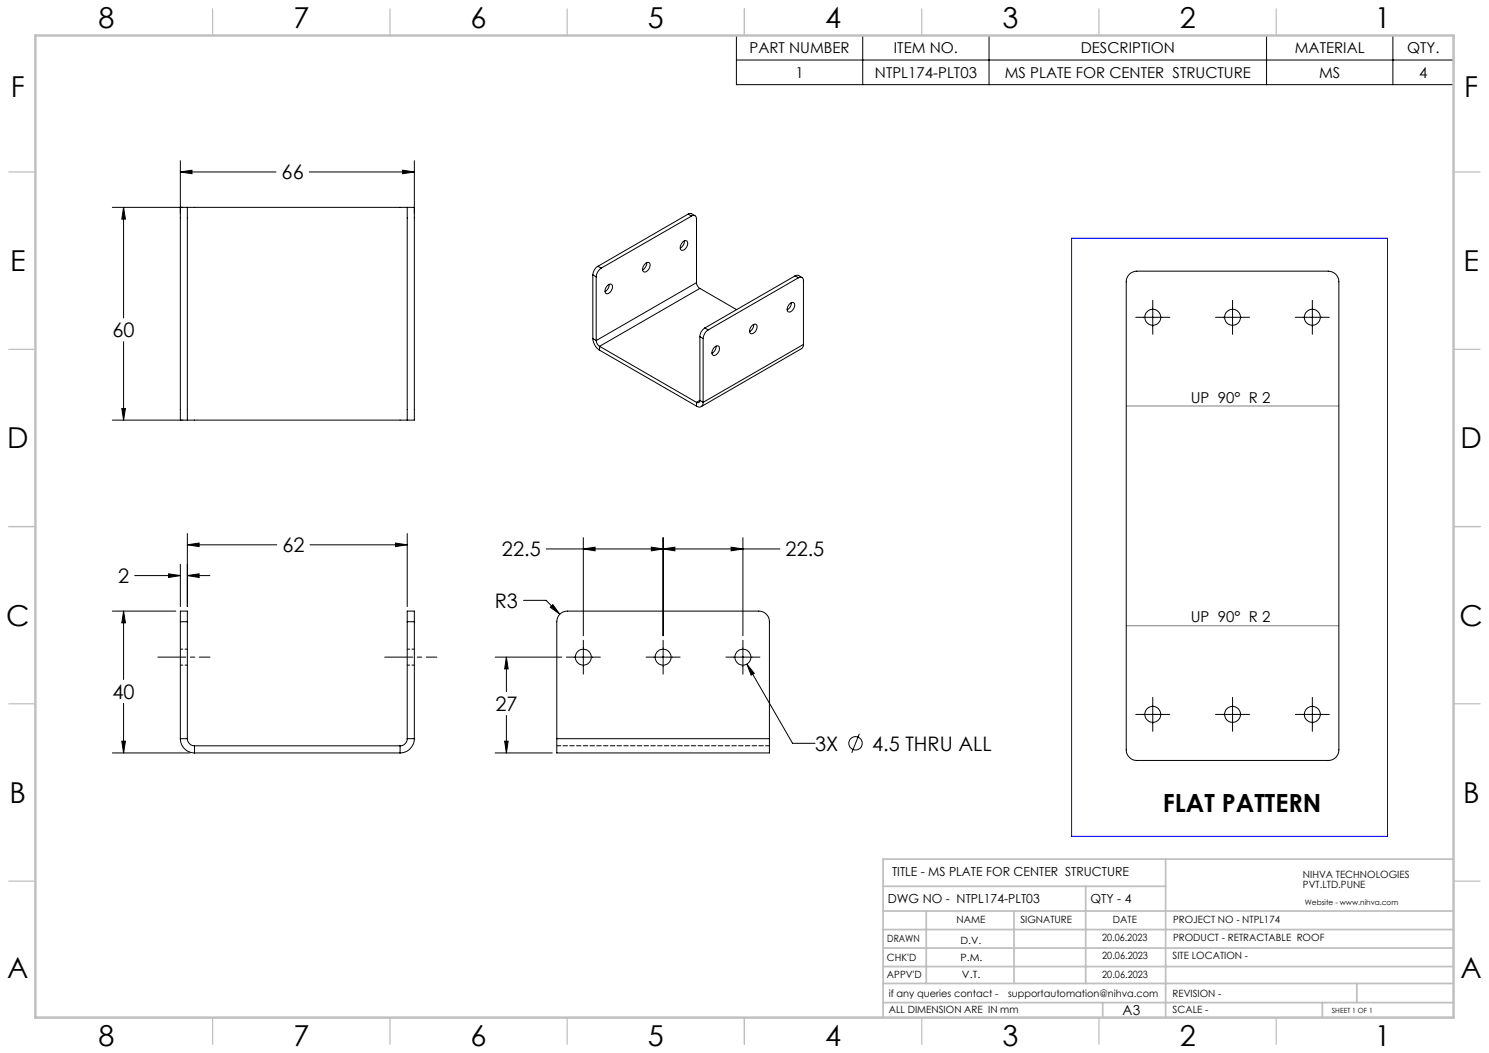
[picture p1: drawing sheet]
<svg xmlns="http://www.w3.org/2000/svg" width="420mm" height="297mm" viewBox="0 0 420 297" stroke-linecap="round" stroke-linejoin="round" font-family="sans-serif">
<g fill="none" stroke="#000" stroke-width=".28">
<path d="M207.7 10h202.3v13.9h-202.3zM207.7 16.9h202.3M243.3 10v13.9M279 10v13.9M357.3 10v13.9M392.9 10v13.9M31.7 58.5h21.1M34.9 58.5l.5 3.3h-1zM34.9 58.5v31.2M50.9 48.5l3.3-.5v1zM50.9 58.5v60M50.9 45.3v14.9"/>
<path d="M50.9 48.5h27M52.8 58.5v60M52.8 58.5h62.1M87.2 48.5h29.7M113.6 48l3.3 .5-3.3 .5zM114.9 58.5h2v60h-2M114.9 58.5v60M116.9 45.3v14.9M167.2 77.5l1 .6M167.2 77.5v18M168.2 78.1v18M168.7 75.1a3.1 3.1 0 0 0-1.5 2.4"/>
<path d="M168.7 75.1l.9 .5M169.6 75.6l-.2 .2a3.3 3.3 0 0 0-1.2 2.3M181.8 74.6a.87 .87 0 0 1 1.3-.5 .87 .87 0 0 1 .1 1.4l-.1 .2a1.22 1.22 0 0 1-1.7 .8 1.69 1.69 0 0 1 .4-1.9zM182.4 74.1v.3a2.11 2.11 0 0 1-1.1 1.7M192.5 68.3a.8 .8 0 0 1 1.2-.4 .8 .8 0 0 1 .2 1.2v.2a1.24 1.24 0 0 1-1.9 1.1 1.82 1.82 0 0 1 .5-2.1zM193 68v.1a2.39 2.39 0 0 1-1.1 1.9M194.1 60.4l.8-.2 1.1 .7M194.1 60.4l1 .6M194.1 60.4l-25.4 14.7M195.1 61a.86 .86 0 0 1 .9-.1 .86 .86 0 0 1 .5 .9v17.9M195.1 61l-25.5 14.6M196.5 79.7a2.11 2.11 0 0 0 .9 1.6"/>
<path d="M196.5 79.7l-28.3 16.4M224.3 77.8l.8-.2 1.1 .7M224.3 77.8l.9 .5M224.3 77.8l-25.5 14.7M225.2 78.3a.88 .88 0 0 1 1 0 .88 .88 0 0 1 .4 .9v18M225.2 78.3l-25.5 14.8M318.6 77.4a3.1 3.1 0 0 1 2.1-.9h53.9a2.95 2.95 0 0 1 3 3v132a2.95 2.95 0 0 1-3 3h-53.9a3 3 0 0 1-3-3v-132a2.87 2.87 0 0 1 .9-2.1zM34.9 96.4v22.1M167.2 95.5l.2 .9a4 4 0 0 0 1.7 2.4M167.2 95.5l1 .6M168.2 96.1a2.11 2.11 0 0 0 .9 1.6M169.1 97.7l27.4 15.8"/>
<path d="M169.1 98.8l27.4 15.7M169.1 97.7v1.1M171.3 80.5a.8 .8 0 0 1 1.2-.3 .8 .8 0 0 1 .2 1.1l-.1 .3a1.24 1.24 0 0 1-1.8 1 1.95 1.95 0 0 1 .5-2.1zM171.8 80.2v.1a2.39 2.39 0 0 1-1.1 1.9M197.4 95l.9 .5M197.4 95v17.9M197.4 81.3l10.4 6M197.4 81.3l-28.3 16.4M198.3 95.5v18M198.8 92.5a2.97 2.97 0 0 0-1.4 2.5M198.8 92.5l.9 .6M199.7 93.1a3.2 3.2 0 0 0-1.4 2.4"/>
<path d="M201.5 98a.79 .79 0 0 1 1.1-.4 .79 .79 0 0 1 .3 1.1 1.51 1.51 0 0 1-1.8 1.5 1.64 1.64 0 0 1 .4-2.2zM202 97.6l-.2 1.1-1 1M211.9 92a.84 .84 0 0 1 .8-.6 .84 .84 0 0 1 .8 .6v.4a1.67 1.67 0 0 1-1.8 1.6 1.68 1.68 0 0 1 .2-2zM212.6 91.5v.1a2.31 2.31 0 0 1-1.2 1.9M222.6 85.9a.87 .87 0 0 1 1.2-.5 .87 .87 0 0 1 .2 1.3l-.1 .3a1.22 1.22 0 0 1-1.7 .8 1.69 1.69 0 0 1 .4-1.9zM223.2 85.4v.3a2.24 2.24 0 0 1-1.2 1.7M226.6 97.2l-.4 1-28.4 16.5M226.6 97.2l-28.3 16.3M320.4 89.5h9.6M325.2 84.7v9.6M342.9 89.5h9.6M347.7 84.7v9.6"/>
<path d="M365.4 89.5h9.6M370.2 84.7v9.6M31.7 118.5h21.1M34.4 115.2h1l-.5 3.3zM52.8 118.5h62.1M196.5 113.5v1M197.4 112.9a.6 .6 0 0 1-.3 .6 .6 .6 0 0 1-.6 0M197.4 112.9l.9 .6M197.4 112.9l-.9 .6M198.3 113.5a1.13 1.13 0 0 1-.5 1.2 1.13 1.13 0 0 1-1.3-.2M50.9 159.2v11.9M52.8 153.7l3.4-.5v1z"/>
<path d="M52.8 150.5v20.6M52.8 153.7h25.3M87.5 153.7h27.4M111.5 153.2l3.4 .5-3.4 .5zM114.9 150.5v20.6M154.1 154.8h65.9M164.5 154.8l3.4-.5v1.1zM164.5 151.7v27.6M183.7 154.3l3.3 .5-3.3 .6zM187 154.8l3.4-.5v1.1zM187 151.7v27.6M206.2 154.3l3.3 .5-3.3 .6z"/>
<path d="M209.5 151.7v27.6M31.7 172.4h17.9M34.9 172.4l.5 3.3h-1zM34.9 172.4v19.3M38 162.3h12.9M47.6 161.9l3.3 .4-3.3 .6zM50.9 175.4v-3h1.9v3M50.9 175.4v32.9M50.9 175.4h1.9M52.8 175.4v32.9M52.8 162.3l3.4-.4v1zM52.8 162.3h6.4"/>
<path d="M114.9 175.4v-3h2v3M114.9 175.4v32.9M114.9 175.4h2M116.9 175.4v32.9M147.7 169.3h6.3l3.9 3.9M155.9 170.5l2 2.7-2.7-1.9zM34.9 198.4v14M139.7 185.3h18.8M142.8 185.3l.5 3.4h-1zM142.8 185.3v9.8M159.7 185.3h9.6M164.5 180.6v9.5"/>
<path d="M182.2 185.3h9.6M187 180.6v9.5M204.8 185.3h9.5M209.6 180.6v9.5M210.7 187.3l2.1 2.6-.9 .5zM210.7 187.3l12.9 22.4h6.3M325.2 196.7v9.6M347.7 196.7v9.6M370.2 196.7v9.6M31.7 212.4h21.9M34.4 209.1h1l-.5 3.3zM50.9 208.3a4 4 0 0 0 4 4.1"/>
<path d="M50.9 208.3h1.9M52.8 208.3a2.05 2.05 0 0 0 2.1 2.1M54.9 212.4h58M54.9 210.4v2M54.9 210.4h58M112.9 210.4v2M114.9 208.3a2.05 2.05 0 0 1-2 2.1M114.9 208.3h2M116.9 208.3a4 4 0 0 1-4 4.1M139.7 212.4h16.1M142.3 209.1h1l-.5 3.3zM142.8 201.8v10.6"/>
<path d="M157.1 208.3v-32.9a2.95 2.95 0 0 1 3-3h53.9a3 3 0 0 1 3 3v32.9M157.1 208.3v4.1h59.9v-4.1M157.1 208.3h59.9M242.4 207l-2.2 5.3M320.4 201.5h9.6M342.9 201.5h9.6M365.4 201.5h9.6"/>
<circle cx="325.1" cy="89.5" r="2.26"/>
<circle cx="347.7" cy="89.5" r="2.26"/>
<circle cx="370.2" cy="89.5" r="2.26"/>
<circle cx="164.5" cy="185.4" r="2.26"/>
<circle cx="187" cy="185.4" r="2.26"/>
<circle cx="209.6" cy="185.4" r="2.26"/>
<circle cx="241.3" cy="209.7" r="1.88"/>
<circle cx="325.2" cy="201.5" r="2.24"/>
<circle cx="347.7" cy="201.5" r="2.24"/>
<circle cx="370.2" cy="201.5" r="2.24"/>
</g>
<path d="M44.5 185.3h14.7M108.5 185.3h14.7" fill="none" stroke="#000" stroke-width=".28" stroke-dasharray="15.2 1.3 1.3 1.3" stroke-dashoffset="7.4"/>
<path d="M317.7 114.5h59.9M317.7 176.5h59.9" fill="none" stroke="#808080" stroke-width=".28"/>
<g fill="none" stroke="#c0c0c0" stroke-width=".35">
<path d="M60 2.5v7.5M110 2.5v7.5M160 2.5v7.5M210 2.5v7.5M260 2.5v7.5M310 2.5v7.5M360 2.5v7.5M2.5 48.5h7.5M410 48.5h7.5M2.5 98.5h7.5M410 98.5h7.5M2.5 148.5h7.5"/>
<path d="M410 148.5h7.5M2.5 198.5h7.5M410 198.5h7.5M2.5 248.5h7.5M410 248.5h7.5M60 287v7.5M110 287v7.5M160 287v7.5M210 287v7.5M260 287v7.5M310 287v7.5M360 287v7.5"/>
</g>
<g fill="none" stroke="#c0c0c0" stroke-width=".5">
<path d="M249.1 257h160.9M249.1 250h79.7M261.3 257v20.4M286 257v20.4M306.2 250v27.4M328.8 242.3v44.7M410 242.3h-160.9v44.7M249.1 272.6h160.9M249.1 267.4h160.9M249.1 262.2h160.9M249.1 277.4h160.9M382.7 277.4v5.4"/>
<path d="M249.1 282.8h160.9M311 282.8v4.2M373 282.8v4.2"/>
</g>
<path d="M10 10h400v277h-400z" fill="none" stroke="#c0c0c0" stroke-width=".7"/>
<path d="M302.3 67.2h89.1v168.7h-89.1z" fill="none" stroke="#00f" stroke-width=".28"/>
<path d="M47.6 161.9l3.3 .4-3.3 .6zM52.8 162.3l3.4-.4v1zM34.9 172.4l.5 3.3h-1zM34.4 209.1h1l-.5 3.3zM52.8 153.7l3.4-.5v1zM111.5 153.2l3.4 .5-3.4 .5zM155.9 170.5l-.7 .8 2.7 1.9zM164.5 154.8l3.4-.5v1.1zM183.7 154.3l3.3 .5-3.3 .6zM187 154.8l3.4-.5v1.1zM206.2 154.3l3.3 .5-3.3 .6zM142.8 185.3l.5 3.4h-1zM142.3 209.1h1l-.5 3.3zM210.7 187.3l1.2 3.1 .9-.5zM34.9 58.5l.5 3.3h-1zM34.4 115.2h1l-.5 3.3zM50.9 48.5l3.3-.5v1zM113.6 48l3.3 .5-3.3 .5z" fill="#000"/>
<path d="M50.9 187.6h2M52.9 183.1h-2M114.9 187.6h2M116.9 183.1h-2" fill="none" stroke="#000" stroke-width=".28" stroke-dasharray="1.3 .6" stroke-dashoffset=".6"/>
<path d="M217.1 210.3h-60" fill="none" stroke="#000" stroke-width=".28" stroke-dasharray="1.3 .6" stroke-dashoffset=".2"/>
<g font-size="8.1">
<text x="27.8" y="8">8</text>
<text x="82.8" y="8">7</text>
<text x="132.8" y="8">6</text>
<text x="182.8" y="8">5</text>
<text x="232.8" y="8">4</text>
<text x="282.8" y="8">3</text>
<text x="332.8" y="8">2</text>
<text x="387.8" y="8">1</text>
<text x="3" y="27.2">F</text>
<text x="413" y="27.2">F</text>
<text x="2.8" y="76.5">E</text>
<text x="412.8" y="76.5">E</text>
<text x="2" y="126.5">D</text>
<text x="412" y="126.5">D</text>
<text x="1.7" y="176.5">C</text>
<text x="411.7" y="176.5">C</text>
<text x="2.7" y="226.5">B</text>
<text x="412.7" y="226.5">B</text>
<text x="2" y="275.7">A</text>
<text x="412" y="275.7">A</text>
<text x="27.8" y="295">8</text>
<text x="82.8" y="295">7</text>
<text x="132.8" y="295">6</text>
<text x="182.8" y="295">5</text>
<text x="232.8" y="295">4</text>
<text x="282.8" y="295">3</text>
<text x="332.8" y="295">2</text>
<text x="387.8" y="295">1</text>
</g>
<text font-size="7.1" x="328" y="228.9">FLAT PATTERN</text>
<g font-size="5.6">
<text x="79.4" y="50.6">66</text>
<text x="31.8" y="95.1">60</text>
<text x="79.6" y="155.8">62</text>
<text x="141.6" y="157">22.5</text>
<text x="221.6" y="157">22.5</text>
<text x="33.3" y="164.5">2</text>
<text x="139.6" y="171.5">R3</text>
<text x="31.8" y="197.1">40</text>
<text x="139.7" y="200.5">27</text>
<text x="229.9" y="211.8">3X</text>
<text x="246" y="211.8">4.5 THRU ALL</text>
</g>
<g font-size="4.2">
<text x="211.4" y="15">PART NUMBER</text>
<text x="252.1" y="15">ITEM NO.</text>
<text x="304.9" y="15">DESCRIPTION</text>
<text x="365.2" y="15">MATERIAL</text>
<text x="396.9" y="15">QTY.</text>
<text x="224.4" y="21.9">1</text>
<text x="246.8" y="21.9">NTPL174-PLT03</text>
<text x="283.4" y="21.9">MS PLATE FOR CENTER STRUCTURE</text>
<text x="372.1" y="21.9">MS</text>
<text x="400.3" y="21.9">4</text>
<text x="335.9" y="113.6">UP 90° R 2</text>
<text x="335.9" y="175.5">UP 90° R 2</text>
</g>
<text font-size="3.9" x="316.7" y="286.4">A3</text>
<g font-size="3.5">
<text x="251.6" y="247.2">TITLE - MS PLATE FOR CENTER STRUCTURE</text>
<text x="250.4" y="254.8">DWG NO - NTPL174-PLT03</text>
<text x="307.6" y="254.8">QTY - 4</text>
</g>
<g font-size="2.8">
<text x="367.5" y="247.7">NIHVA TECHNOLOGIES</text>
<text x="367.5" y="250.5">PVT.LTD.PUNE</text>
<text x="269.8" y="260.4">NAME</text>
<text x="287.8" y="260.4">SIGNATURE</text>
<text x="313.9" y="260.5">DATE</text>
<text x="330.9" y="260.5">PROJECT NO - NTPL174</text>
<text x="250.3" y="265.7">DRAWN</text>
<text x="270.9" y="266.1">D.V.</text>
<text x="310.9" y="265.5">20.06.2023</text>
<text x="330.9" y="265.5">PRODUCT - RETRACTABLE ROOF</text>
<text x="250.2" y="271.1">CHK'D</text>
<text x="250.2" y="275.8">APPV'D</text>
<text x="270.9" y="271.1">P.M.</text>
<text x="271.3" y="275.8">V.T.</text>
<text x="310.9" y="270.6">20.06.2023</text>
<text x="310.9" y="275.7">20.06.2023</text>
<text x="330.7" y="270.6">SITE LOCATION -</text>
<text x="250.7" y="281.1">if any queries contact -</text>
<text x="284.3" y="281.1">supportautomation@nihva.com</text>
<text x="330.7" y="281.1">REVISION -</text>
<text x="250.7" y="285.6">ALL DIMENSION ARE IN mm</text>
<text x="330.7" y="285.6">SCALE -</text>
</g>
<text font-size="2.1" x="368.1" y="255.1">Website - www.nihva.com</text>
<text font-size="2" x="375.7" y="285.6">SHEET 1 OF 1</text>
</svg>
